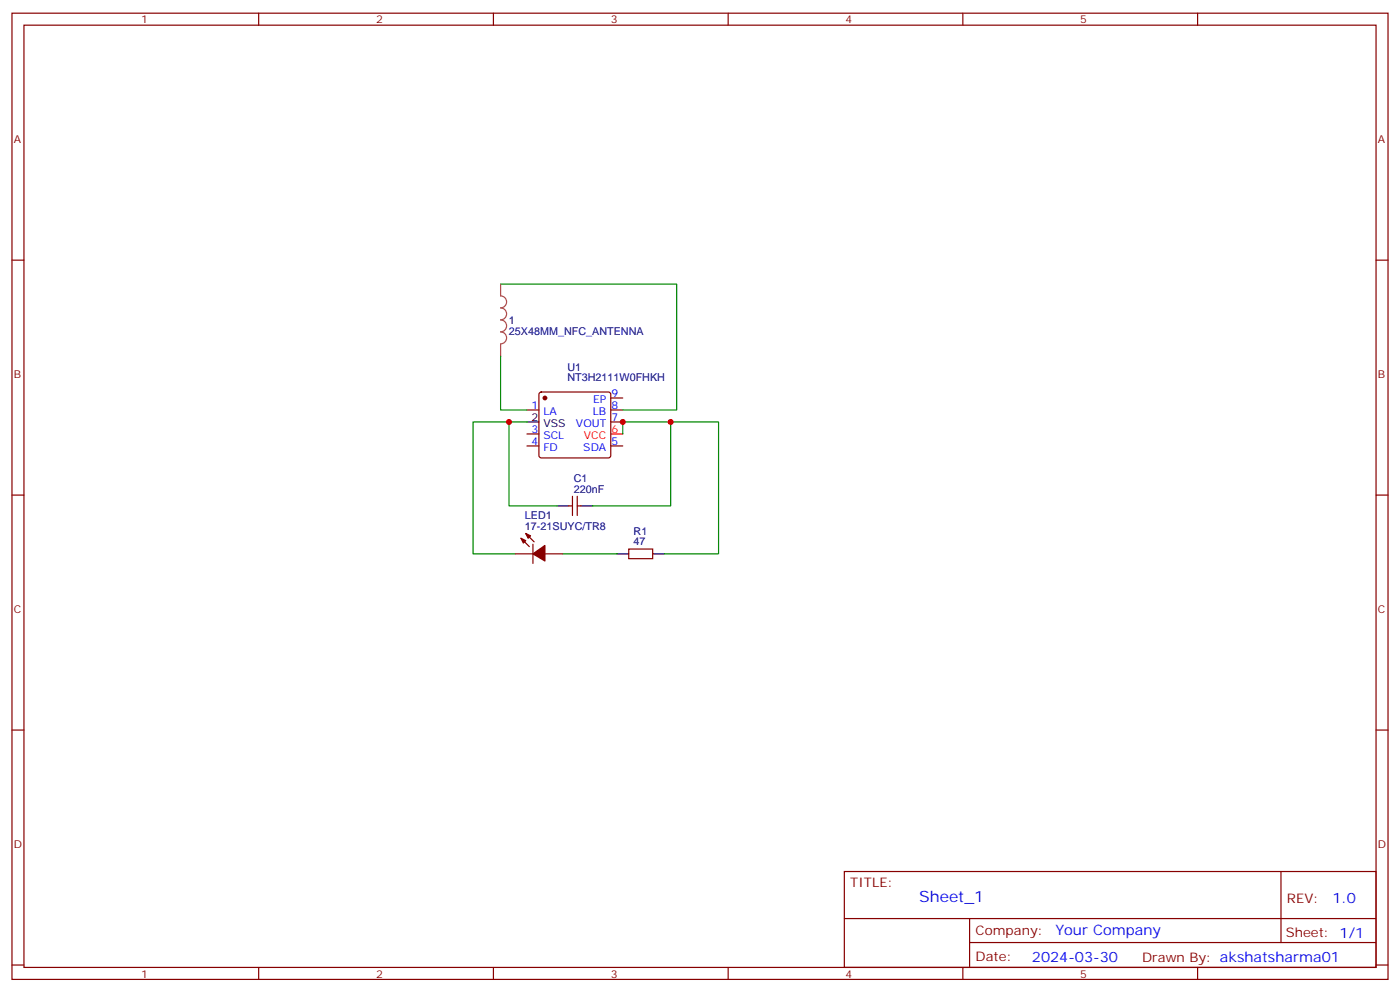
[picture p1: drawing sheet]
<svg xmlns="http://www.w3.org/2000/svg" width="412mm" height="292mm" viewBox="0 0 412 292" stroke-linecap="round" stroke-linejoin="round" font-family="sans-serif">
<g fill="none" stroke="#870000" stroke-width=".35">
<path d="M3.5 3.9h405.4v284.3h-405.4zM7.1 7.4h398.2v277.3h-398.2zM76.2 3.9v3.5M145.3 3.9v3.5M214.5 3.9v3.5M283.6 3.9v3.5M352.8 3.9v3.5M3.5 76.6h3.6M405.3 76.6h3.6M159 115.6l.5-.2h19.7l.5 .2 .2 .5v18l-.2 .5-.5 .2h-19.7l-.5-.3-.3-.4v-18zM179.9 117.1h3.5M155.2 120.6h3.5"/>
<path d="M155.2 131.2h3.5M155.2 127.7h3.5M179.9 120.6h3.5M179.9 124.2h3.5M179.9 131.2h3.5M3.5 145.7h3.6M153.5 158.4l2.4 2.5M154.9 157l2.4 2.5M167.6 148.9h1M168.6 146v5.7M170 146v5.7M170 148.9h1.1"/>
<path d="M405.3 145.7h3.6M151.7 163h5.3M157 160.2v5.6M160.5 163h5.3M185.2 161.6h7.1v2.8h-7.1zM3.5 214.8h3.6M405.3 214.8h3.6M248.7 256.5h156.6v28.2h-156.6zM377.3 256.5v20.9M248.7 270.3h156.5M285.6 277.4h119.6M285.6 270.3v14.1"/>
<path d="M3.5 284h3.6M76.2 284.7v3.5M145.3 284.7v3.5M214.5 284.7v3.5M283.6 284.7v3.5M352.8 284.7v3.5M405.3 284h3.6"/>
</g>
<path d="M179.9 127.7h3.5" fill="none" stroke="#f00" stroke-width=".35"/>
<path d="M155.2 124.2h3.5M164 148.9h3.6M171.1 148.9h3.5M181.7 163h3.5M192.3 163h3.5" fill="none" stroke="#000" stroke-width=".35"/>
<g fill="#870000" stroke="#870000" stroke-width=".35">
<path d="M153.5 158.4l1.4 .7-.7 .7z"/>
<path d="M154.9 157l1.4 .7-.7 .7z"/>
<path d="M157 163l3.5-2.5v4.6z"/>
<circle cx="160.5" cy="117.1" r=".53"/>
</g>
<path d="M147.5 83.6h51.8v37h-15.9M147.5 104.8v15.8h7.7M149.9 124.2h-10.6v38.8h12.4M155.2 124.2h-5.3v24.7h14.1M183.4 127.7v-3.5h14.2v24.7h-23M197.6 124.2h14.1v38.8h-15.9M165.8 163h15.9" fill="none" stroke="#008700" stroke-width=".35"/>
<path d="M147.5 83.6v3.5a1.76 1.76 0 0 1 1.7 1.7 1.76 1.76 0 0 1-1.7 1.8 1.76 1.76 0 0 1 1.7 1.8 1.76 1.76 0 0 1-1.7 1.7 1.76 1.76 0 0 1 1.7 1.8 1.76 1.76 0 0 1-1.7 1.8 1.76 1.76 0 0 1 1.7 1.7 1.76 1.76 0 0 1-1.7 1.8M147.5 101.3v3.5" fill="none" stroke="#a64a4a" stroke-width=".35"/>
<g fill="#c00">
<circle cx="183.4" cy="124.2" r=".88"/>
<circle cx="197.6" cy="124.2" r=".88"/>
<circle cx="149.9" cy="124.2" r=".88"/>
</g>
<text font-size="4.6" fill="#00f" x="270.8" y="265.5">Sheet_1</text>
<g font-size="4.2" fill="#00f">
<text x="392.5" y="265.7">1.0</text>
<text x="310.9" y="275.3">Your Company</text>
<text x="304" y="283.1">2024-03-30</text>
</g>
<g font-size="3.9" fill="#800">
<text x="250.5" y="261.1">TITLE:</text>
<text x="379.1" y="265.7">REV:</text>
<text x="287.4" y="275.3">Company:</text>
<text x="378.7" y="275.9">Sheet: 1/1</text>
<text x="287.4" y="282.9">Date:</text>
<text x="336.4" y="283">Drawn By: akshatsharma01</text>
</g>
<g font-size="3.2" fill="#800">
<text x="41.6" y="6.9">1</text>
<text x="110.8" y="6.9">2</text>
<text x="179.9" y="6.9">3</text>
<text x="249.1" y="6.9">4</text>
<text x="318.2" y="6.9">5</text>
<text x="4.1" y="42">A</text>
<text x="405.9" y="42">A</text>
<text x="4.1" y="111.1">B</text>
<text x="405.9" y="111.1">B</text>
<text x="4.1" y="180.3">C</text>
<text x="405.9" y="180.3">C</text>
<text x="4.1" y="249.4">D</text>
<text x="405.9" y="249.4">D</text>
<text x="41.6" y="287.7">1</text>
<text x="110.8" y="287.7">2</text>
<text x="179.9" y="287.7">3</text>
<text x="249.1" y="287.7">4</text>
<text x="318.2" y="287.7">5</text>
</g>
<g font-size="3.2" fill="#000080">
<text x="149.9" y="95.3">1</text>
<text x="149.9" y="98.5">25X48MM_NFC_ANTENNA</text>
<text x="167.2" y="112.2">NT3H2111W0FHKH</text>
<text x="167.2" y="109.3">U1</text>
<text x="169" y="141.8">C1</text>
<text x="169" y="145">220nF</text>
<text x="154.6" y="155.9">17-21SUYC/TR8</text>
<text x="154.6" y="152.8">LED1</text>
<text x="186.6" y="160.5">47</text>
<text x="186.6" y="157.3">R1</text>
</g>
<g font-size="3.2" fill="#00f">
<text x="174.7" y="118.5">EP</text>
<text x="180.1" y="116.8">9</text>
<text x="156.6" y="120.3">1</text>
<text x="160.1" y="122.1">LA</text>
<text x="169.7" y="125.6">VOUT</text>
<text x="174.7" y="122.1">LB</text>
<text x="180.1" y="120.3">8</text>
<text x="180.1" y="123.8">7</text>
<text x="156.6" y="130.9">4</text>
<text x="156.6" y="127.4">3</text>
<text x="160.1" y="129.1">SCL</text>
<text x="180.1" y="130.9">5</text>
<text x="160.1" y="132.6">FD</text>
<text x="171.8" y="132.6">SDA</text>
</g>
<g font-size="3.2">
<text x="156.6" y="123.8">2</text>
<text x="160.1" y="125.6">VSS</text>
</g>
<g font-size="3.2" fill="#f00">
<text x="172" y="129.1">VCC</text>
<text x="180.1" y="127.4">6</text>
</g>
</svg>
